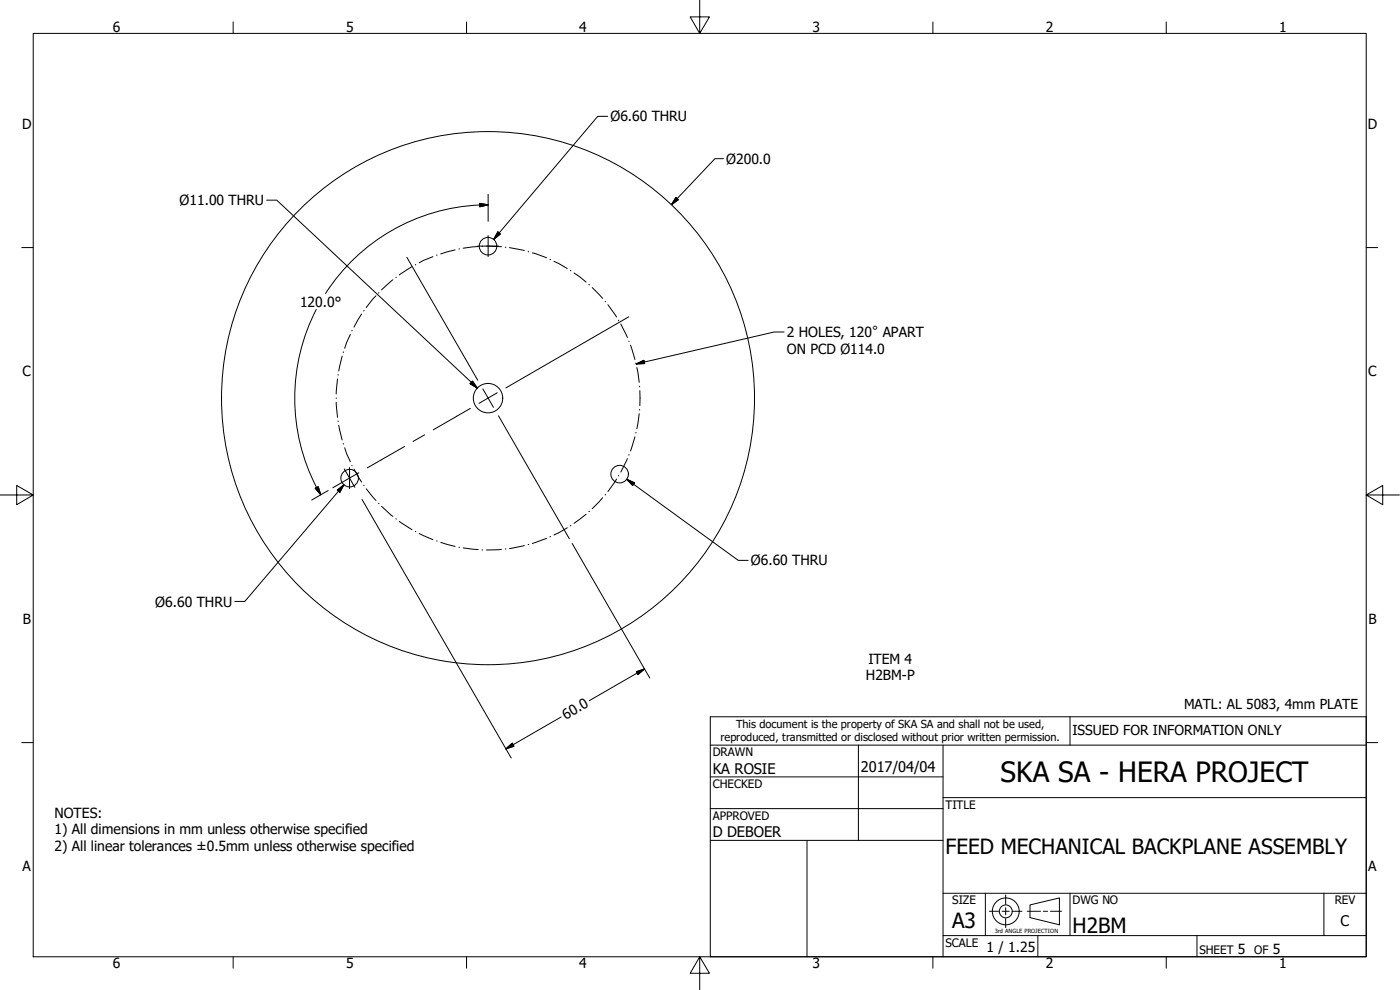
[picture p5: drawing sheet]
<svg xmlns="http://www.w3.org/2000/svg" width="420mm" height="297mm" viewBox="0 0 420 297" stroke-linecap="round" stroke-linejoin="round" font-family="sans-serif">
<!-- layer: Visible (ANSI) -->
<g fill="none" stroke="#000" stroke-width=".3">
<circle cx="146.5" cy="73.9" r="2.64"/>
<circle cx="146.5" cy="119.5" r="4.4"/>
<circle cx="146.5" cy="119.5" r="80"/>
<circle cx="104.9" cy="143.5" r="2.64"/>
<circle cx="186" cy="142.3" r="2.64"/>
</g>
<!-- layer: Hidden (ANSI) -->
<g fill="none" stroke="#000" stroke-width=".3">
<path d="M10 10h400v277.1h-400zM70 6.6v3.4M140 6.6v3.4M210 0v10l-2.9-4.9h5.8l-2.9 4.9M280 6.6v3.4M350 6.6v3.4M6.5 74.3h3.5M410 74.3h3.4M0 148.5h10l-5-2.8v5.7l5-2.9M410 148.5l5 2.9v-5.7l-5 2.8h10M6.5 222.8h3.5M410 222.8h3.4"/>
<path d="M70 287.1v3.4M140 287.1v3.4M210 287.1l2.9 4.9h-5.8l2.9-4.9v9.9M280 287.1v3.4M350 287.1v3.4"/>
</g>
<!-- layer: Break Line (ANSI) -->
<g fill="none" stroke="#000" stroke-width=".3">
<path d="M123.6 80l-3.8 2.5M124.8 79.4l-.1 .1M129.9 77l-4.1 1.9M131.2 76.5l-.2 .1M136.6 75l-4.3 1.2M137.9 74.7h-.2M143.5 74l-4.5 .5M144.7 73.9h.1M146 73.8l4.5 .2M151.6 74.2h.2M152.9 74.3l4.5 .9M158.5 75.5l.2 .1"/>
<path d="M159.8 75.9l4.2 1.4M165 77.8l.2 .1M166.2 78.4l4 2.2M105.7 99.1l-.1 .2M108.5 94.2l-2.3 4M109.3 93.1l-.1 .2M112.8 88.8l-2.9 3.5M113.7 87.8l-.1 .1M117.9 83.9l-3.4 3.1M118.9 83.2l-.1 .1M171.2 81.1l.1 .2M172.3 81.9l3.6 2.7"/>
<path d="M176.7 85.3l.2 .2M177.7 86.3l3.1 3.2M181.6 90.4l.1 .1M182.4 91.4l2.6 3.7M185.6 96.1l.1 .2M186.3 97.2l2 4.1M100.9 119.4v.2M101.3 113.7l-.4 4.5M101.5 112.4v.2M102.7 106.9l-1 4.4M103.1 105.6l-.1 .2M105.2 100.3l-1.8 4.2"/>
<path d="M188.7 102.3l.1 .2M189.2 103.6l1.4 4.3M190.8 109l.1 .1M191.1 110.3l.7 4.4M192 115.9v.2M192 117.2v4.5M100.9 120.7l.4 4.5M101.5 126.3v.2M101.7 127.6l1 4.4M103 133.1l.1 .2M103.4 134.4l1.8 4.1M105.6 139.6l.1 .1"/>
<path d="M188.3 137.6l-2 4.1M188.8 136.4l-.1 .2M190.6 131l-1.4 4.3M190.9 129.7l-.1 .2M191.8 124.1l-.7 4.5M192 122.9v.1M106.2 140.8l2.3 3.8M109.2 145.6l.1 .1M109.9 146.7l2.9 3.5M113.6 151l.1 .1M114.5 151.9l3.4 3M118.8 155.6l.1 .2"/>
<path d="M119.8 156.4l3.8 2.5M124.7 159.4l.1 .1M170.2 158.4l-4 2.1M171.3 157.7l-.1 .1M175.9 154.3l-3.6 2.7M176.9 153.4l-.2 .1M180.8 149.3l-3.1 3.3M181.7 148.4l-.1 .1M185 143.7l-2.6 3.8M185.7 142.7l-.1 .1M125.8 160.1l4.1 1.8M131 162.3l.2 .1"/>
<path d="M132.3 162.7l4.3 1.2M137.7 164.2h.2M139 164.4l4.5 .5M144.7 165h.1M150.5 164.8l-4.5 .2M151.6 164.7h.2M157.4 163.7l-4.5 .9M158.5 163.4h.2M164 161.5l-4.2 1.6M165.2 161l-.2 .1M296.9 273.4h2.8M300.7 273.4h2.2"/>
<path d="M301.8 268.5v2.8M301.8 272.3v2.2M301.8 275.6v2.7M304 273.4h2.7M308.3 273.4h4M309.1 271.5l8.8-2.1v8.1l-8.8-2.2zM313.1 273.4h1.3M315.3 273.4h3.3"/>
<circle cx="301.8" cy="273.4" r="4"/>
<circle cx="301.8" cy="273.4" r="1.94"/>
</g>
<!-- layer: Symbol (ANSI) -->
<g fill="none" stroke="#000" stroke-width=".3">
<path d="M213.2 215.1h196.8v72h-196.8zM321.1 215.1v8.5M213.2 233.1h69.8M213.2 223.6h196.8M257.6 223.6v28.5M283 239.3h127M283 223.6v63.5M213.2 242.6h69.8M213.2 252.1h69.8M242.2 252.1v35M283 268h127M295.7 268v12.7"/>
<path d="M321.1 268v12.7M397.3 268v12.7M283 280.7h127M311.5 280.7v6.4M359.2 280.7v6.4"/>
</g>
<!-- layer: Hatch (ANSI) -->
<path d="M122.1 77.2l21.3 36.9M143.3 73.8h6.4M146.5 70.7v6.3M144.9 116.7l3.2 5.5M149.6 124.8l21.3 36.9M103.3 140.7l3.2 5.5M104.9 140.3v6.3" fill="none" stroke="#000" stroke-width=".3"/>
<!-- layer: Detail Boundary (ANSI) -->
<g fill="none" stroke="#000" stroke-width=".3">
<path d="M146.5 58.3v8.1M202.9 59.2l.7 .7-2.1 1.5zM217.1 47.6h-2.5l-13.1 13.8M144 61l2.5 .5-2.5 .5zM144 61.5a58 58 0 0 0-46.3 26.6M146.5 61.5h-2.5M94.9 92.8a58 58 0 0 0 .1 53.5M235.3 99.6h-3l-41.4 9.6M190.9 109.2l2.3-1.1 .3 1zM94.6 146.5l.9-.5 .8 2.4zM95.1 146.2l1.2 2.2M98.5 147.2l-5 2.8"/>
<path d="M108.6 149.8l44.8 77.6M171.7 163.1l23.3 40.3M168.4 215.1l-16.6 9.6M191 201.5l2.4-.8-1.9 1.7zM193.4 200.7l-16.6 9.5M151.8 224.7l1.9-1.7 .5 .9z"/>
</g>
<path d="M202.9 59.2l-1.4 2.2zM202.9 59.2l.7 .7-2.1 1.5zM144 62l2.5-.5zM144 61l2.5 .5-2.5 .5zM190.9 109.2l2.3-1.1zM190.9 109.2l2.3-1.1 .3 1zM94.6 146.5l1.7 1.9zM94.6 146.5l.9-.5 .8 2.4zM191.5 202.4l1.9-1.7zM191 201.5l2.4-.8-1.9 1.7zM151.8 224.7l1.9-1.7zM151.8 224.7l1.9-1.7 .5 .9z" fill="#000" stroke="#000" stroke-width=".3"/>
<!-- layer: Border (ANSI) -->
<path d="M188.7 95l-36.9 21.4M149.2 117.8l-5.4 3.2M121.4 134l-11.2 6.4M127.4 130.5l-3.4 1.9M141.2 122.5l-11.2 6.5M107.7 141.8l-7.8 4.6" fill="none" stroke="#000" stroke-width=".3"/>
<!-- layer: Sketch Geometry (ANSI) -->
<path d="M182.4 34.9h-3l-31.2 36.9M80 60.1h3.1l60.2 56.3M149.4 69.6l.8 .6-2 1.6zM141.8 114.3l1.5 2.1-2.2-1.3zM101.2 147.1l2-1.6-1.2 2.2zM103.2 145.5l-29.7 35h-3M188.1 143.8l2.3 1.1-.5 .8zM188.1 143.8l33.5 24.3h2.9" fill="none" stroke="#000" stroke-width=".3"/>
<path d="M149.4 69.6l-1.2 2.2zM149.4 69.6l.8 .6-2 1.6zM141.1 115.1l2.2 1.3zM141.8 114.3l1.5 2.1-2.2-1.3zM103.2 145.5l-1.2 2.2zM101.2 147.1l2-1.6-1.2 2.2zM188.1 143.8l2.3 1.1zM188.1 143.8l2.3 1.1-.5 .8z" fill="#000" stroke="#000" stroke-width=".3"/>
<text font-size="8.4" x="300.3" y="234.5">SKA SA - HERA PROJECT</text>
<g font-size="6.3">
<text x="283.8" y="256.1">FEED MECHANICAL BACKPLANE ASSEMBLY</text>
<text x="285.8" y="278.6">A3</text>
<text x="321.9" y="280">H2BM</text>
</g>
<g font-size="4.4">
<text x="213.9" y="232.2">KA ROSIE</text>
<text x="258.4" y="231.6">2017/04/04</text>
<text x="213.9" y="251.3">D DEBOER</text>
<text x="402.3" y="277.9">C</text>
</g>
<g font-size="4.2">
<text x="33.8" y="9.6">6</text>
<text x="103.9" y="9.6">5</text>
<text x="173.9" y="9.6">4</text>
<text x="243.8" y="9.6">3</text>
<text x="313.9" y="9.6">2</text>
<text x="383.9" y="9.6">1</text>
<text x="6.7" y="38.7">D</text>
<text x="183.2" y="36.4">Ø6.60 THRU</text>
<text x="410.5" y="38.7">D</text>
<text x="217.9" y="49.1">Ø200.0</text>
<text x="53.9" y="61.6">Ø11.00 THRU</text>
<text x="90" y="92">120.0°</text>
<text x="236.2" y="101.1">2 HOLES, 120° APART</text>
<text x="236.2" y="106.2">ON PCD Ø114.0</text>
<text x="6.8" y="113">C</text>
<text x="410.7" y="113">C</text>
<text x="225.4" y="169.7">Ø6.60 THRU</text>
<text x="46.6" y="182">Ø6.60 THRU</text>
<text x="6.9" y="187.2">B</text>
<text x="410.7" y="187.2">B</text>
<text x="260.6" y="199.1">ITEM 4</text>
<text x="259.8" y="204.1">H2BM-P</text>
<text x="169.9" y="216" transform="rotate(-30 169.9 216)">60.0</text>
<text x="16.4" y="245.3">NOTES:</text>
<text x="16.4" y="250.3">1) All dimensions in mm unless otherwise specified</text>
<text x="16.4" y="255.3">2) All linear tolerances ±0.5mm unless otherwise specified</text>
<text x="6.8" y="261.4">A</text>
<text x="410.7" y="261.4">A</text>
<text x="296" y="285.6">1 / 1.25</text>
<text x="371.5" y="286.2">5</text>
<text x="382" y="286.2">5</text>
<text x="33.8" y="290.5">6</text>
<text x="103.9" y="290.5">5</text>
<text x="173.9" y="290.5">4</text>
<text x="243.8" y="290.5">3</text>
<text x="313.9" y="290.5">2</text>
<text x="383.9" y="290.5">1</text>
</g>
<g font-size="4.1">
<text x="355.3" y="212.8">MATL: AL 5083, 4mm PLATE</text>
<text x="321.9" y="220.5">ISSUED FOR INFORMATION ONLY</text>
</g>
<g font-size="3.5">
<text x="213.9" y="226.9">DRAWN</text>
<text x="213.9" y="236.4">CHECKED</text>
<text x="213.9" y="245.9">APPROVED</text>
<text x="283.8" y="242.6">TITLE</text>
<text x="285.8" y="271.3">SIZE</text>
<text x="321.9" y="271.3">DWG NO</text>
<text x="400.6" y="271.3">REV</text>
<text x="283.8" y="284">SCALE</text>
<text x="360" y="286.2">SHEET</text>
<text x="376.4" y="286.2">OF</text>
</g>
<g font-size="3.3">
<text x="220.9" y="218.4">This document is the property of SKA SA and shall not be used,</text>
<text x="216.3" y="222.4">reproduced, transmitted or disclosed without prior written permission.</text>
</g>
<text font-size="1.7" x="298.5" y="279.8">3rd ANGLE PROJECTION</text>
</svg>
